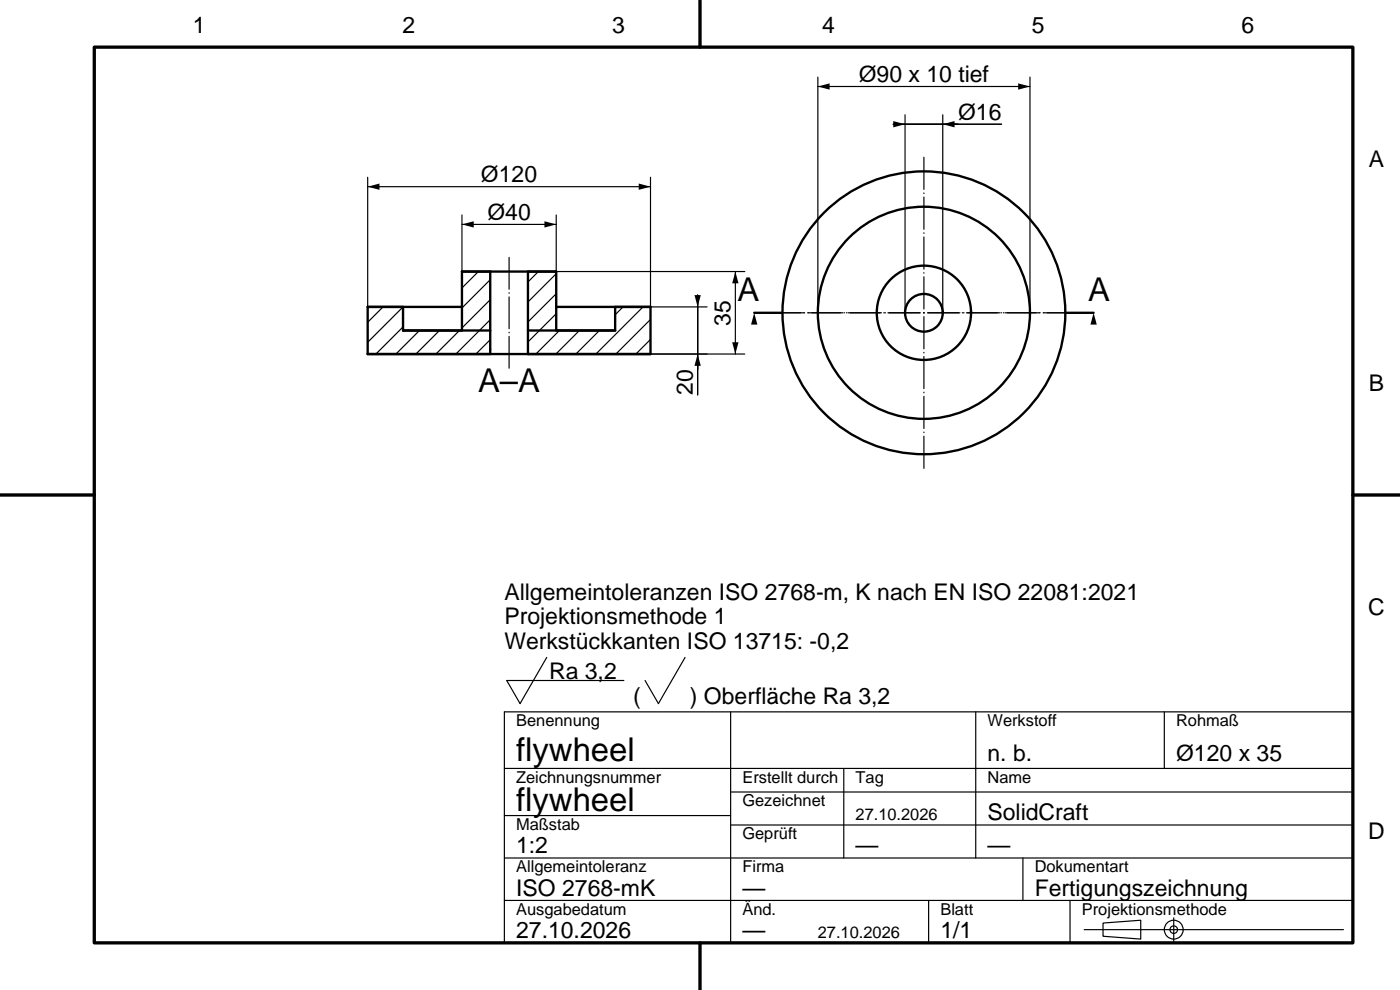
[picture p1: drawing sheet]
<svg xmlns="http://www.w3.org/2000/svg" width="297mm" height="210mm" viewBox="0 0 297 210" stroke-linecap="round" stroke-linejoin="round" font-family="sans-serif">
<path d="M20 10h267v190h-267zM148.5 0v10M0 105h20M287 105h10M148.5 200v10" fill="none" stroke="#000" stroke-width=".7"/>
<g fill="none" stroke="#000" stroke-width=".25">
<path d="M173.5 16.4v50M173.5 18.4h45M218.5 16.4v50M78 37.6v27.5M78 39.6h60M138 37.6v27.5h12M189.5 26.4h23M192 24.4v42M200 24.4v42M98 45.6v12M98 47.6h20M101.5 57.6l-3.5 3.5"/>
<path d="M104 59.3l-6 6M114.2 57.6l-2.2 2.2M118 58.1l-6 6M118 45.6v12h40M156 57.6v17.5M81.3 65.1l-3.3 3.3M85.5 69.3l-5.8 5.8M85.5 65.1l-7.5 7.5M89 70.1l-5 5M93.2 70.1l-5 5M97.5 70.1l-5 5M104 72.1l-3 3"/>
<path d="M104 67.8l-7.3 7.3M104 63.6l-6 6M118 66.5l-6 6M118 62.3l-6 6M118.7 70.1l-5 5M122.9 70.1l-5 5M127.2 70.1l-5 5M132.2 65.1l-1.7 1.7M136.4 65.1l-10 10M138 72l-3.1 3.1M138 67.8l-7.3 7.3M138 75.1h20"/>
<path d="M148 62.6v21.2M116 139.5l-5.7 9.8-2.8-4.9h24.8M145.3 139.5l-5.6 9.8-2.9-4.9M155 151v49M207 151v31M247 151v12M287 151h-180v49M107 163h180M107 173h48M155 168h132M155 175h132M179 163v19"/>
<path d="M107 182h180M107 191h180M197 191v9M217 182v9M227 191v9M230 197.2h55M234 195.8l8-.6v4l-8-.6zM249 194.7v5"/>
<circle cx="249" cy="197.2" r=".8"/>
<circle cx="249" cy="197.2" r="2"/>
</g>
<g fill="none" stroke="#000" stroke-width=".5">
<path d="M104 57.6v17.5M112 57.6v17.5M85.5 65.1v5h18.5M98 65.1h-20v10h60v-10h-20M98 70.1v-12.5h20v12.5M130.5 65.1v5h-18.5M160 66.4h6M200 66.1v.3M206 66v.4M226 66.4h6"/>
<circle cx="196" cy="66.4" r="30"/>
<circle cx="196" cy="66.4" r="22.5"/>
<circle cx="196" cy="66.4" r="10"/>
<circle cx="196" cy="66.4" r="4"/>
</g>
<path d="M108 54.6v23.5M163 66.4h66M196 99.4v-66" fill="none" stroke="#000" stroke-width=".25" stroke-dasharray="6.8 .8 .1 .8"/>
<path d="M226 65.4v1" fill="none" stroke="#000" stroke-width=".25" stroke-dasharray="3 .8"/>
<path d="M228 66.4h-64" fill="none" stroke="#000" stroke-width=".25" stroke-dasharray="6.6 .8 .1 .8"/>
<g fill="#000">
<path d="M173.5 18.4l2.5-.7v1.3zM216 17.7l2.5 .7-2.5 .6zM78 39.6l2.5-.7v1.4zM135.5 38.9l2.5 .7-2.5 .7zM189.5 25.7l2.5 .7-2.5 .6zM200 26.4l2.5-.7v1.3zM98 47.6l2.5-.7v1.4zM115.5 46.9l2.5 .7-2.5 .7zM156 57.6l.7 2.5h-1.4zM148 75.1l.7 2.5h-1.4zM147.3 62.6h1.4l-.7 2.5zM155.3 72.6h1.4l-.7 2.5z"/>
<path d="M160 66.4l.7 2.5h-1.4zM232 66.4l.7 2.5h-1.4z"/>
</g>
<g font-size="7">
<text x="156.5" y="63.8">A</text>
<text x="230.9" y="63.8">A</text>
<text x="101.4" y="83.1">A–A</text>
<text x="109.5" y="161.5">flywheel</text>
<text x="109.5" y="172">flywheel</text>
</g>
<g font-size="4.9">
<text x="40.9" y="7">1</text>
<text x="85.4" y="7">2</text>
<text x="129.9" y="7">3</text>
<text x="174.4" y="7">4</text>
<text x="218.9" y="7">5</text>
<text x="263.4" y="7">6</text>
<text x="182.2" y="17.4">Ø90 x 10 tief</text>
<text x="203.2" y="25.4">Ø16</text>
<text x="290.4" y="35.5">A</text>
<text x="102" y="38.6">Ø120</text>
<text x="103.4" y="46.6">Ø40</text>
<text x="155" y="69.1" transform="rotate(-90 155 69.1)">35</text>
<text x="147" y="83.8" transform="rotate(-90 147 83.8)">20</text>
<text x="290.4" y="83">B</text>
<text x="107" y="127.2">Allgemeintoleranzen ISO 2768-m, K nach EN ISO 22081:2021</text>
<text x="290.2" y="130.5">C</text>
<text x="107" y="132.5">Projektionsmethode 1</text>
<text x="107" y="137.7">Werkstückkanten ISO 13715: -0,2</text>
<text x="116.5" y="144">Ra 3,2</text>
<text x="134.3" y="149.3">(</text>
<text x="146.3" y="149.3">) Oberfläche Ra 3,2</text>
<text x="209.5" y="161.5">n. b.</text>
<text x="249.5" y="161.5">Ø120 x 35</text>
<text x="209.5" y="174">SolidCraft</text>
<text x="290.2" y="178">D</text>
<text x="109.5" y="181">1:2</text>
<text x="181.5" y="181">—</text>
<text x="209.5" y="181">—</text>
<text x="109.5" y="190">ISO 2768-mK</text>
<text x="157.5" y="190">—</text>
<text x="219.5" y="190">Fertigungszeichnung</text>
<text x="109.5" y="199">27.10.2026</text>
<text x="157.5" y="199">—</text>
<text x="199.5" y="199">1/1</text>
</g>
<g font-size="3.5">
<text x="109.5" y="154">Benennung</text>
<text x="209.5" y="154">Werkstoff</text>
<text x="249.5" y="154">Rohmaß</text>
<text x="109.5" y="166">Zeichnungsnummer</text>
<text x="157.5" y="166">Erstellt durch</text>
<text x="181.5" y="166">Tag</text>
<text x="209.5" y="166">Name</text>
<text x="157.5" y="171">Gezeichnet</text>
<text x="109.5" y="176">Maßstab</text>
<text x="157.5" y="178">Geprüft</text>
<text x="181.5" y="174">27.10.2026</text>
<text x="109.5" y="185">Allgemeintoleranz</text>
<text x="157.5" y="185">Firma</text>
<text x="219.5" y="185">Dokumentart</text>
<text x="109.5" y="194">Ausgabedatum</text>
<text x="157.5" y="194">Änd.</text>
<text x="199.5" y="194">Blatt</text>
<text x="229.5" y="194">Projektionsmethode</text>
<text x="173.5" y="199">27.10.2026</text>
</g>
</svg>
